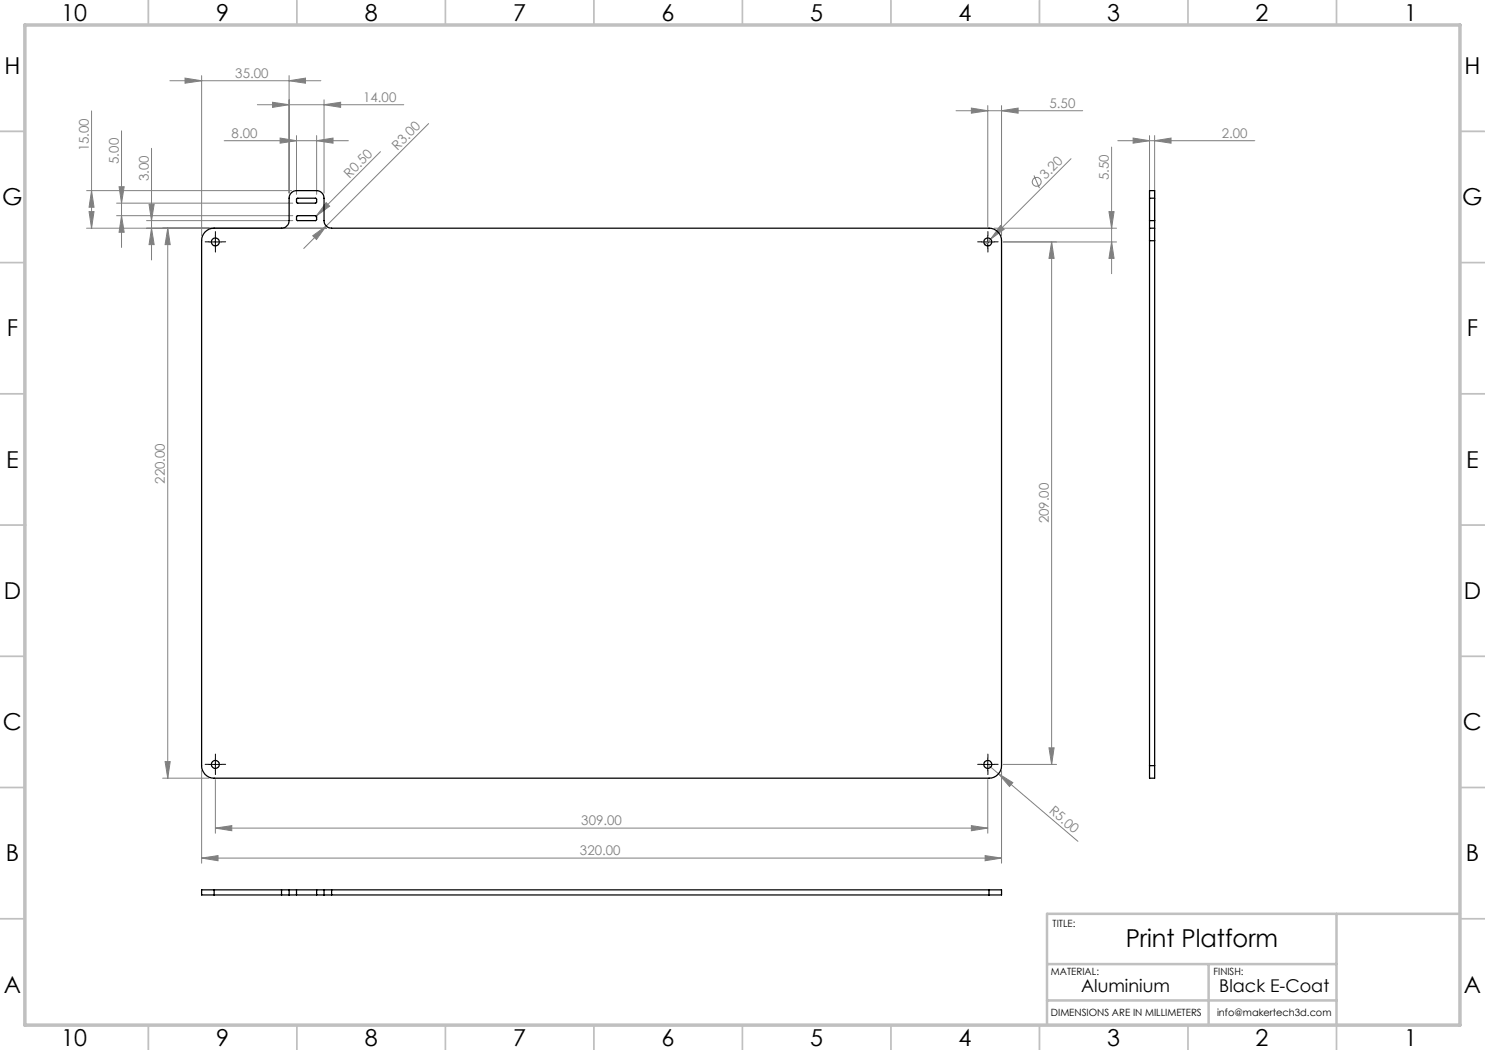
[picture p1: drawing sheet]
<svg xmlns="http://www.w3.org/2000/svg" width="297mm" height="210mm" viewBox="0 0 297 210" stroke-linecap="round" stroke-linejoin="round" font-family="sans-serif">
<g fill="none" stroke="#808080" stroke-width=".2">
<path d="M34 16.1h30.2M37 15.6l3.3 .5-3.3 .5zM40.3 15.1v32M57.8 16.1l3.3-.5v1zM57.8 15.1v23.5M64.8 20v18.6M17.3 38.1h41M18.3 38.1l.5 3.3h-1zM18.3 22.2v23.4M23.8 37.4h1l-.5 3.2zM24.3 26.2v23.3M30.3 29.7v22.3"/>
<path d="M44.8 28.1h24.9M51.5 20.9h29.3M54.5 20.5l3.3 .4-3.3 .6zM56 27.6l3.3 .5-3.3 .5zM59.3 27.1v11.8M63.3 28.1l3.3-.5v1zM63.3 27.1v11.8M64.8 20.9l3.3-.4v1zM76.1 30.3l-12.8 12.9M85.7 24.7l-25 25M191.2 22.1h25.3M194.3 21.6l3.3 .5-3.3 .5z"/>
<path d="M197.6 21.1v24.2M200.3 22.1l3.3-.5v1zM200.3 21.1v26M206.8 35.1l1.1 2.5M214.2 31.7l-17.2 17.3M222.3 29.4v25.3M223.6 28.1h27.4M226.6 27.6l3.3 .5-3.3 .5zM229.9 27.1v17.5M230.9 28.1l3.3-.5v1zM230.9 27.1v17.5M17.3 45.6h48"/>
<path d="M17.8 42.3h1l-.5 3.3zM23.3 43.1h35.3M23.3 40.6h35.3M24.3 43.1l.5 3.4h-1zM29.3 44.1h29.3M29.8 40.8h1l-.5 3.3zM30.3 45.6l.5 3.3h-1zM33.5 45.6l.5 3.3h-1zM33.5 45.6v110M62.5 47.2l2.8-2-2 2.7zM63.3 43.2l-.2 .2M65.2 40.5l.7 .7-2.6 2z"/>
<path d="M198.8 45.6h24.5M200.1 45.1l.7 .8-2.7 1.9zM210.3 48.4l.5 3.3h-1zM210.3 48.4v104.5M221.8 42.3h1l-.5 3.3zM222.3 48.4l.5 3.3h-1zM223.3 48.4h-22.7M32.5 155.6h9.3M33 152.3h1l-.5 3.3zM40.3 154.1v18.5M43.1 155.9v10.7M197.6 155.9v10.7"/>
<path d="M197.8 153.1l17.8 15.2M199.7 154.8l2.9 1.7-.7 .8zM200.3 154.1v18.5M200.6 152.9h10.7M209.8 149.6h1l-.5 3.3zM40.3 171.6l3.3-.5v1zM40.3 171.6h160M43.1 165.6l3.3-.5v1zM43.1 165.6h154.5M194.3 165.1l3.3 .5-3.3 .5zM197 171.1l3.3 .5-3.3 .5z"/>
<circle cx="207.3" cy="36.4" r=".89"/>
</g>
<g fill="none" stroke="#000" stroke-width=".2" stroke-dasharray="15.2 1.3 1.3 1.3">
<path d="M41.8 48.4h-.8M43.1 47.1v-.8M43.1 49.6v.8M44.3 48.4h.8M196.3 48.4h-.8M197.6 47.1v-.8M197.6 49.6v.8M198.8 48.4h.8M41.8 152.9h-.8M43.1 151.6v-.8M43.1 154.1v.8M44.3 152.9h.8"/>
<path d="M196.3 152.9h-.8M197.6 151.6v-.8M197.6 154.1v.8M198.8 152.9h.8"/>
</g>
<path d="M41.8 48.4h2.5M43.1 47.1v2.5M196.3 48.4h2.5M197.6 47.1v2.5M41.8 152.9h2.5M43.1 151.7v2.4M196.3 152.9h2.5M197.6 151.7v2.4" fill="none" stroke="#000" stroke-width=".2"/>
<g fill="none" stroke="#c0c0c0" stroke-width=".35">
<path d="M29.7 0v5M59.4 0v5M89.1 0v5M118.8 0v5M148.5 0v5M178.2 0v5M207.9 0v5M237.6 0v5M267.3 0v5M0 26.3h5M292 26.3h5M0 52.5h5"/>
<path d="M292 52.5h5M0 78.8h5M292 78.8h5M0 105h5M5 105h.1M292 105h.1M292 105h5M0 131.3h5M292 131.3h5M0 157.5h5M292 157.5h5M0 183.8h5"/>
<path d="M292 183.8h5M29.7 205v5M59.4 205v5M89.1 205v5M118.8 205v5M148.5 205h.1M148.5 205v5M178.2 205v5M207.9 205v5M237.6 205v5M267.3 205v5"/>
</g>
<path d="M209.4 192.8h57.9M241.7 192.8v12.2M267.3 182.8v22.2M292 182.8h-82.6v22.2M209.4 200.1h57.9" fill="none" stroke="#c0c0c0" stroke-width=".5"/>
<path d="M5 5h287v200h-287z" fill="none" stroke="#c0c0c0" stroke-width=".7"/>
<g fill="#808080">
<path d="M200.1 45.1l.7 .8-2.7 1.9z"/>
<path d="M62.5 47.2l2.8-2-2 2.7z"/>
<path d="M65.2 40.5l.7 .7-2.6 2z"/>
<path d="M199.7 154.8l2.9 1.7-.7 .8z"/>
<path d="M40.3 171.6l3.3-.5v1zM197 171.1l3.3 .5-3.3 .5zM37 15.6l3.3 .5-3.3 .5zM57.8 16.1l3.3-.5v1zM54.5 20.5l3.3 .4-3.3 .6zM64.8 20.9l3.3-.4v1zM194.3 21.6l3.3 .5-3.3 .5zM200.3 22.1l3.3-.5v1zM43.1 165.6l3.3-.5v1zM194.3 165.1l3.3 .5-3.3 .5zM226.6 27.6l3.3 .5-3.3 .5zM230.9 28.1l3.3-.5v1z"/>
<path d="M222.3 48.4l.5 3.3h-1zM221.8 42.3h1l-.5 3.3zM24.3 43.1l.5 3.4h-1zM23.8 37.4h1l-.5 3.2z"/>
<path d="M33.5 45.6l.5 3.3h-1zM33 152.3h1l-.5 3.3zM18.3 38.1l.5 3.3h-1zM17.8 42.3h1l-.5 3.3zM29.8 40.8h1l-.5 3.3zM30.3 45.6l.5 3.3h-1zM210.3 48.4l.5 3.3h-1zM209.8 149.6h1l-.5 3.3z"/>
<path d="M56 27.6l3.3 .5-3.3 .5zM63.3 28.1l3.3-.5v1z"/>
</g>
<g fill="none" stroke="#000" stroke-width=".25">
<path d="M59.4 39.7l3.7-.1 .2 .2v.6l-.2 .2h-3.6l-.2-.2zM229.9 39.6v-1.5h1v1.5M229.9 39.6h1M229.9 39.6v4.5M230.9 39.6v4.5M41 46.4a2.33 2.33 0 0 1 1.8-.8h13.5a1.57 1.57 0 0 0 1.5-1.5v-4.5a1.51 1.51 0 0 1 1.5-1.5h4a1.51 1.51 0 0 1 1.5 1.5v4.5a1.57 1.57 0 0 0 1.5 1.5h131.5a2.53 2.53 0 0 1 2.5 2.5v105a2.53 2.53 0 0 1-2.5 2.5h-155a2.47 2.47 0 0 1-2.5-2.5v-105a2.47 2.47 0 0 1 .7-1.7zM59.4 43.2l3.7-.1 .2 .2v.6l-.2 .2h-3.6l-.2-.2zM229.9 45.6v2.5M229.9 44.1v1.5M229.9 44.1h1M229.9 45.6h1M229.9 48.1h1"/>
<path d="M229.9 48.1v105M230.9 45.6v2.5M230.9 44.1v1.5M230.9 48.1v105M229.9 153.1v2.5h1v-2.5M229.9 153.1h1M42.8 178h-2.5v1h2.5M42.8 178h13.5M42.8 179h13.5M42.8 178v1M56.3 178h1.5M56.3 179h1.5"/>
<path d="M56.3 178v1M57.8 178h1.5M57.8 179h1.5M57.8 178v1M59.3 178v1M59.3 178h4M59.3 179h4M63.3 179h1.5M63.3 178h1.5M63.3 178v1M64.8 178h1.5M64.8 179h1.5"/>
<path d="M64.8 178v1M66.3 178h131.5M66.3 179h131.5M66.3 178v1M197.8 178h2.5v1h-2.5M197.8 178v1"/>
<circle cx="43.1" cy="48.4" r=".79"/>
<circle cx="197.6" cy="48.4" r=".79"/>
<circle cx="43.1" cy="152.9" r=".81"/>
<circle cx="197.6" cy="152.9" r=".81"/>
</g>
<text font-size="4.9" x="225.1" y="189.4">Print Platform</text>
<g font-size="4.7">
<text x="12.2" y="4.2">10</text>
<text x="43.2" y="4.2">9</text>
<text x="72.9" y="4.2">8</text>
<text x="102.6" y="4.2">7</text>
<text x="132.3" y="4.2">6</text>
<text x="162" y="4.2">5</text>
<text x="191.7" y="4.2">4</text>
<text x="221.4" y="4.2">3</text>
<text x="251.1" y="4.2">2</text>
<text x="280.8" y="4.2">1</text>
<text x=".9" y="14.8">H</text>
<text x="292.9" y="14.8">H</text>
<text x=".5" y="41">G</text>
<text x="292.4" y="41">G</text>
<text x="1.4" y="67.3">F</text>
<text x="293.4" y="67.3">F</text>
<text x="1.2" y="93.5">E</text>
<text x="293.2" y="93.5">E</text>
<text x=".8" y="119.8">D</text>
<text x="292.8" y="119.8">D</text>
<text x=".6" y="146">C</text>
<text x="292.6" y="146">C</text>
<text x="1.2" y="172.3">B</text>
<text x="293.2" y="172.3">B</text>
<text x=".8" y="198.5">A</text>
<text x="292.8" y="198.5">A</text>
<text x="12.2" y="209.2">10</text>
<text x="43.2" y="209.2">9</text>
<text x="72.9" y="209.2">8</text>
<text x="102.6" y="209.2">7</text>
<text x="132.3" y="209.2">6</text>
<text x="162" y="209.2">5</text>
<text x="191.7" y="209.2">4</text>
<text x="221.4" y="209.2">3</text>
<text x="251.1" y="209.2">2</text>
<text x="280.8" y="209.2">1</text>
</g>
<g font-size="3.5">
<text x="216.2" y="198.3">Aluminium</text>
<text x="243.9" y="198.3">Black E-Coat</text>
</g>
<g font-size="2.7" fill="#808080">
<text x="47.1" y="15.5">35.00</text>
<text x="72.6" y="20.4">14.00</text>
<text x="209.9" y="21.5">5.50</text>
<text x="46.3" y="27.5">8.00</text>
<text x="244.3" y="27.5">2.00</text>
<text x="17.7" y="30.3" transform="rotate(-90 17.7 30.3)">15.00</text>
<text x="23.7" y="32.8" transform="rotate(-90 23.7 32.8)">5.00</text>
<text x="69.9" y="35.8" transform="rotate(-45 69.9 35.8)">R0.50</text>
<text x="79.5" y="30.2" transform="rotate(-45 79.5 30.2)">R3.00</text>
<text x="29.7" y="36.3" transform="rotate(-90 29.7 36.3)">3.00</text>
<text x="209.1" y="36" transform="rotate(-45 209.1 36)">3.20</text>
<text x="221.8" y="36" transform="rotate(-90 221.8 36)">5.50</text>
<text x="33" y="96.8" transform="rotate(-90 33 96.8)">220.00</text>
<text x="209.8" y="104.7" transform="rotate(-90 209.8 104.7)">209.00</text>
<text x="116.3" y="165">309.00</text>
<text x="209.7" y="162.4" transform="rotate(40 209.7 162.4)">R5.00</text>
<text x="116" y="171">320.00</text>
</g>
<g font-size="2">
<text x="210.5" y="185.4">TITLE:</text>
<text x="210.2" y="195">MATERIAL:</text>
<text x="242.7" y="195">FINISH:</text>
<text x="210.2" y="203.2">DIMENSIONS ARE IN MILLIMETERS</text>
<text x="243.4" y="203.2">info@makertech3d.com</text>
</g>
</svg>
